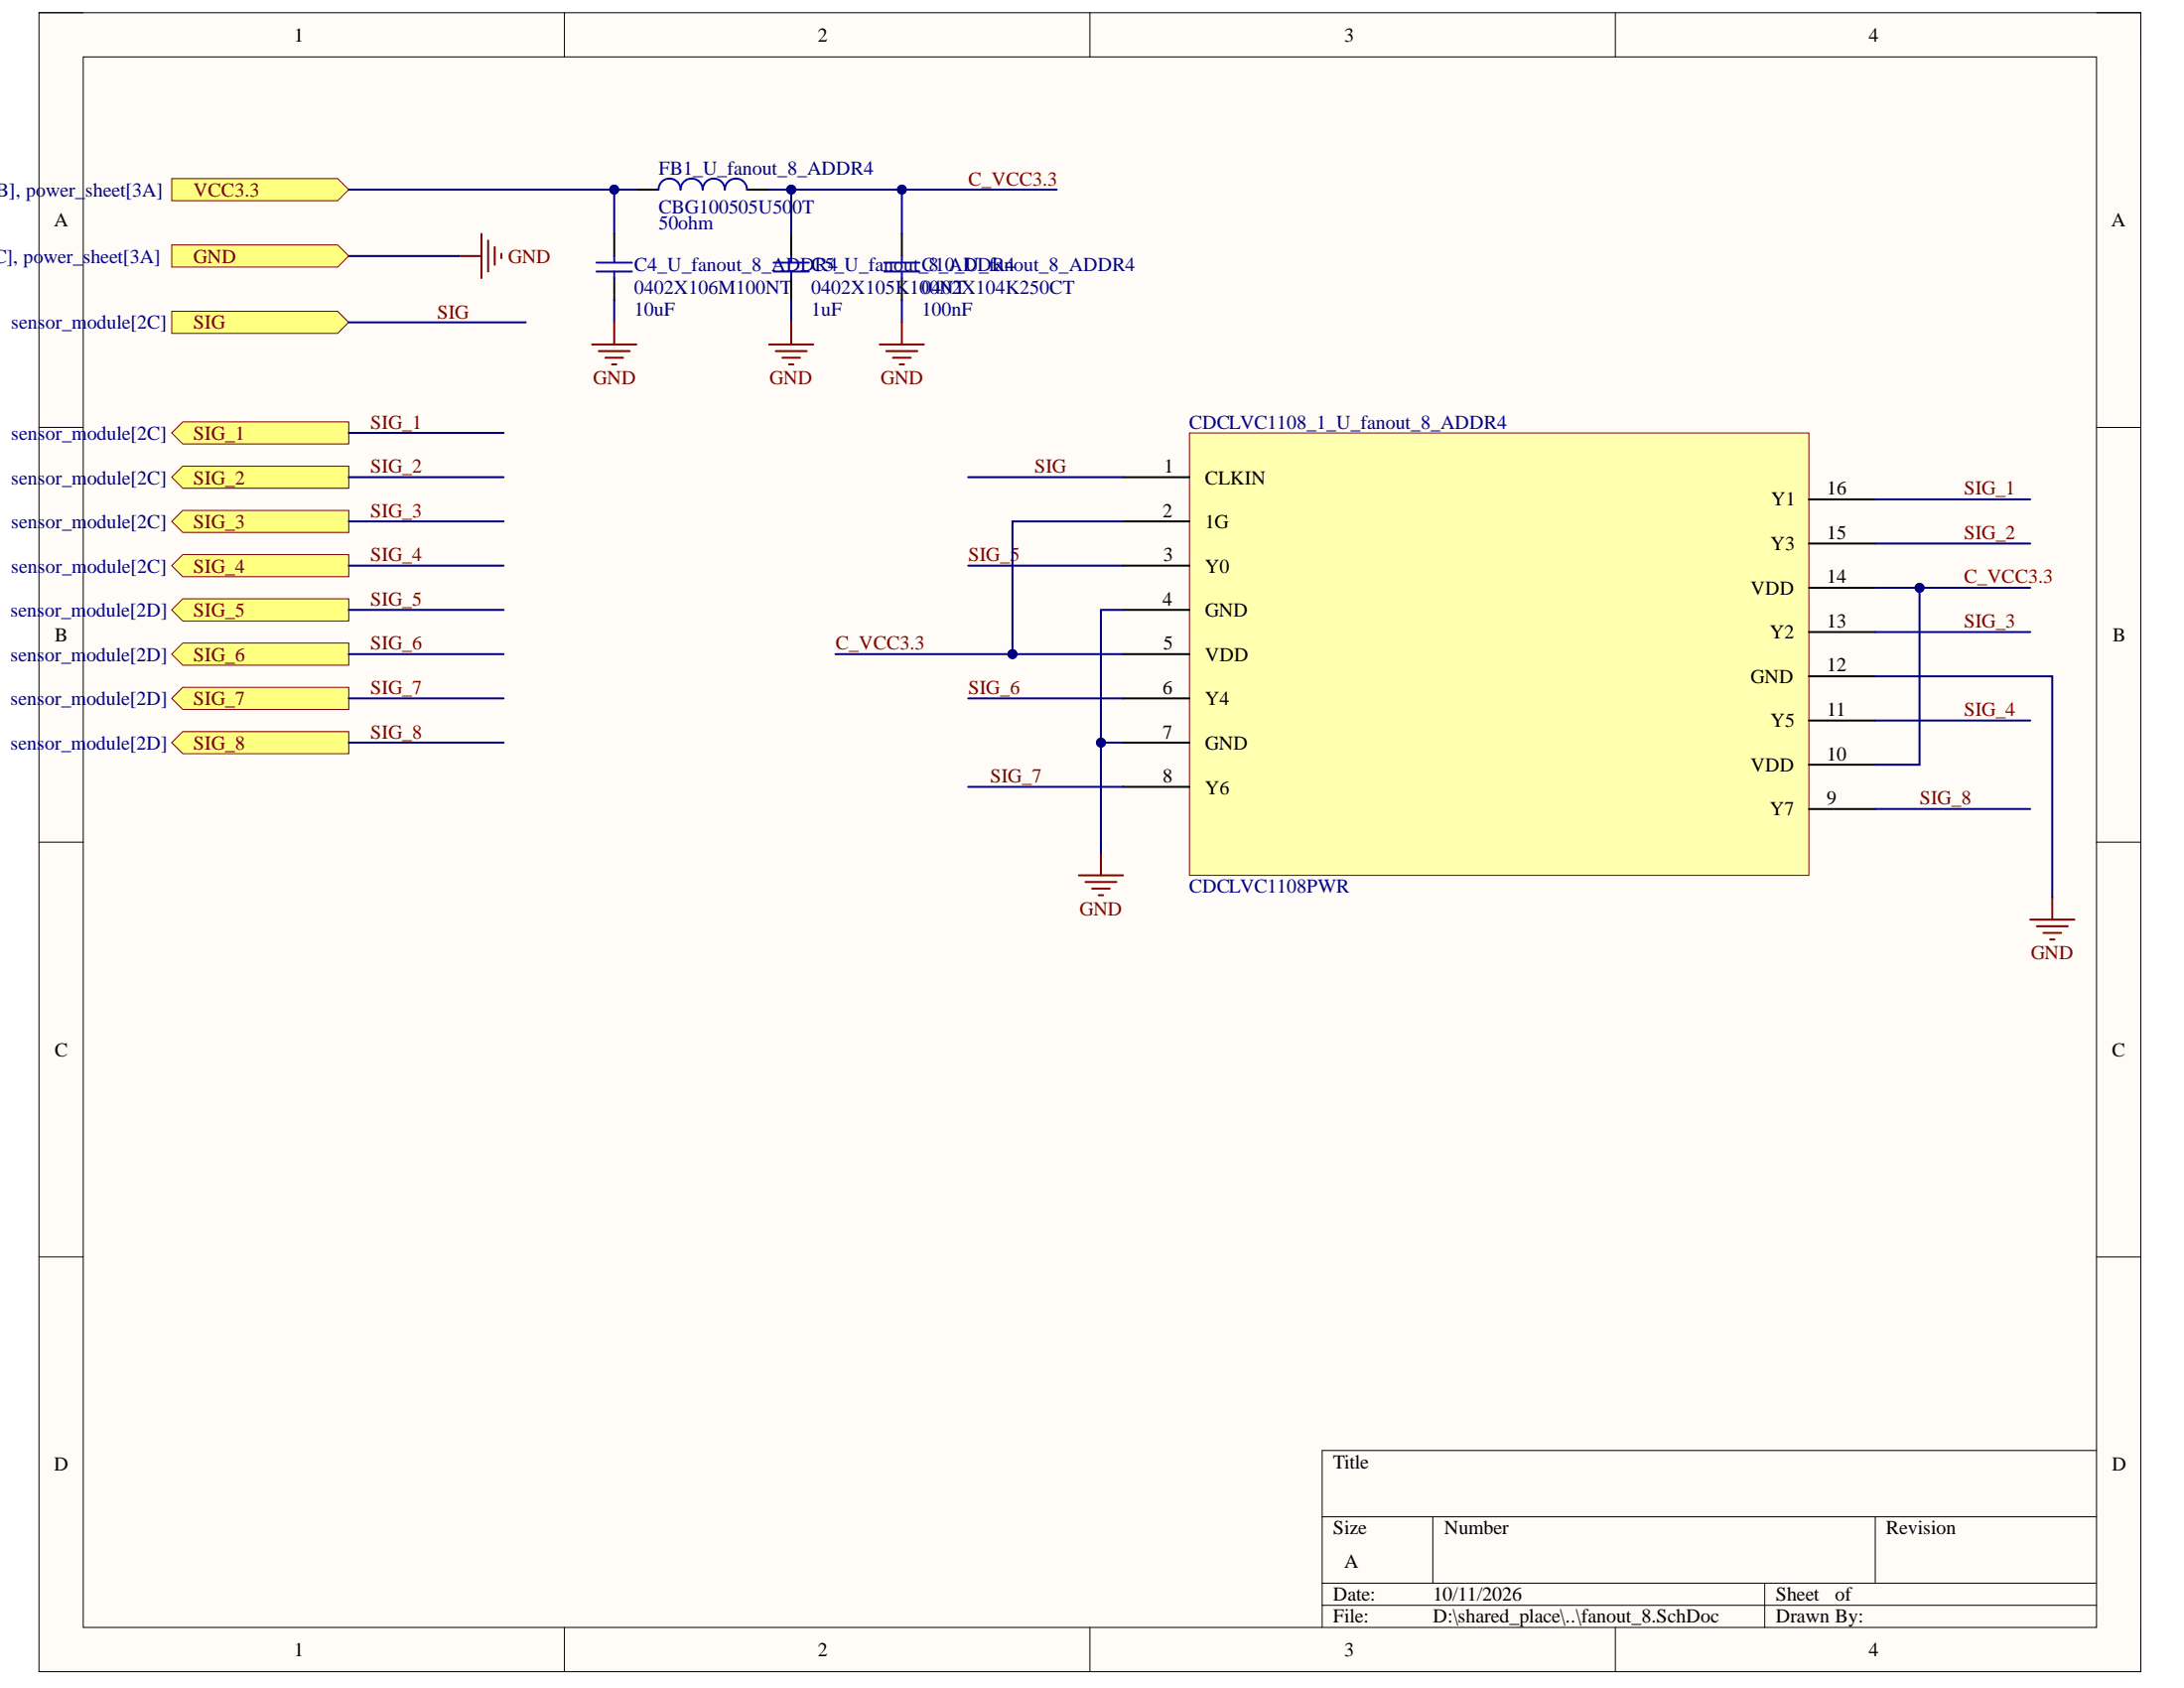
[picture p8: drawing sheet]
<svg xmlns="http://www.w3.org/2000/svg" width="279mm" height="216mm" viewBox="0 0 279 216" stroke-linecap="round" stroke-linejoin="round" font-family="sans-serif">
<path d="M5 1.6h268.9v212.2h-268.9z" fill-rule="evenodd" fill="#fffcf8"/>
<path d="M5 1.6h268.9v212.2h-268.9z" fill="none" stroke="#000" stroke-width=".13"/>
<path d="M10.6 7.3h257.6v200.9h-257.6z" fill-rule="evenodd" fill="#fffcf8"/>
<g fill="none" stroke="#000" stroke-width=".13">
<path d="M5 1.6h5.6M10.6 7.3h257.6v200.9h-257.6zM72.2 1.6v5.7M139.4 1.6v5.7M206.7 1.6v5.7M268.2 1.6h5.7v5.7M5 54.7h5.6M268.2 54.7h5.7M5 107.7h5.6M268.2 107.7h5.7M5 160.8h5.6M268.2 160.8h5.7"/>
<path d="M169.1 194h99.1M183.3 194v8.5M239.9 194v8.5M268.2 185.5h-99.1v22.7M72.2 208.2v5.6M139.4 208.2v5.6M169.1 202.5h99.1M169.1 205.3h99.1M206.7 208.2v5.6M225.8 202.5v5.7M273.9 208.2v5.6"/>
</g>
<path d="M152.2 55.4h79.2v56.6h-79.2z" fill-rule="evenodd" fill="#ffffb0"/>
<path d="M152.2 55.4h79.2v56.6h-79.2z" fill="none" stroke="#800000" stroke-width=".13"/>
<g fill="none" stroke="#000" stroke-width=".25">
<path d="M143.7 61h8.5M143.7 66.7h8.5M143.7 72.4h8.5M143.7 78h8.5M231.4 75.2h8.5M231.4 69.5h8.5M231.4 63.9h8.5M143.7 83.7h8.5M143.7 89.3h8.5M143.7 95h8.5M231.4 97.8h8.5M231.4 92.2h8.5"/>
<path d="M231.4 86.5h8.5M231.4 80.8h8.5M143.7 100.6h8.5M231.4 103.5h8.5"/>
</g>
<path d="M22 22.8h21.2l1.4 1.5-1.4 1.4h-21.2z" fill-rule="evenodd" fill="#ffff80"/>
<path d="M22 22.8h21.2l1.4 1.5-1.4 1.4h-21.2z" fill="none" stroke="#800000" stroke-width=".13"/>
<path d="M22 31.3h21.2l1.4 1.4-1.4 1.5h-21.2z" fill-rule="evenodd" fill="#ffff80"/>
<path d="M22 31.3h21.2l1.4 1.4-1.4 1.5h-21.2z" fill="none" stroke="#800000" stroke-width=".13"/>
<path d="M22 39.8h21.2l1.4 1.4-1.4 1.4h-21.2z" fill-rule="evenodd" fill="#ffff80"/>
<path d="M22 39.8h21.2l1.4 1.4-1.4 1.4h-21.2z" fill="none" stroke="#800000" stroke-width=".13"/>
<path d="M22 55.4l1.4-1.4h21.2v2.8h-21.2z" fill-rule="evenodd" fill="#ffff80"/>
<path d="M22 55.4l1.4-1.4h21.2v2.8h-21.2z" fill="none" stroke="#800000" stroke-width=".13"/>
<path d="M22 61l1.4-1.4h21.2v2.9h-21.2z" fill-rule="evenodd" fill="#ffff80"/>
<path d="M22 61l1.4-1.4h21.2v2.9h-21.2z" fill="none" stroke="#800000" stroke-width=".13"/>
<path d="M22 66.7l1.4-1.4h21.2v2.8h-21.2z" fill-rule="evenodd" fill="#ffff80"/>
<path d="M22 66.7l1.4-1.4h21.2v2.8h-21.2z" fill="none" stroke="#800000" stroke-width=".13"/>
<path d="M22 72.4l1.4-1.5h21.2v2.9h-21.2z" fill-rule="evenodd" fill="#ffff80"/>
<path d="M22 72.4l1.4-1.5h21.2v2.9h-21.2z" fill="none" stroke="#800000" stroke-width=".13"/>
<path d="M22 78l1.4-1.4h21.2v2.8h-21.2z" fill-rule="evenodd" fill="#ffff80"/>
<path d="M22 78l1.4-1.4h21.2v2.8h-21.2z" fill="none" stroke="#800000" stroke-width=".13"/>
<path d="M22 83.7l1.4-1.4h21.2v2.8h-21.2z" fill-rule="evenodd" fill="#ffff80"/>
<path d="M22 83.7l1.4-1.4h21.2v2.8h-21.2z" fill="none" stroke="#800000" stroke-width=".13"/>
<path d="M22 89.3l1.4-1.4h21.2v2.8h-21.2z" fill-rule="evenodd" fill="#ffff80"/>
<path d="M22 89.3l1.4-1.4h21.2v2.8h-21.2z" fill="none" stroke="#800000" stroke-width=".13"/>
<path d="M22 95l1.4-1.4h21.2v2.8h-21.2z" fill-rule="evenodd" fill="#ffff80"/>
<path d="M22 95l1.4-1.4h21.2v2.8h-21.2z" fill="none" stroke="#800000" stroke-width=".13"/>
<g fill="none" stroke="#800000" stroke-width=".25">
<path d="M58.8 32.7h2.8M61.6 29.9v5.7M62.4 30.8v3.9M63.3 31.6v2.3M64.1 32.5v.5M138 112h5.7M138.9 112.8h3.9M139.7 113.7h2.3M140.6 114.5h.5M140.8 109.1v2.9M259.7 117.6h5.7M260.6 118.5h3.9"/>
<path d="M261.4 119.3h2.3M262.5 114.8v2.8M262.3 120.2h.5"/>
</g>
<g fill="none" stroke="#000080" stroke-width=".25">
<path d="M44.6 32.7h14.2M44.6 41.2h22.7M44.6 55.4h19.8M44.6 61h19.8M44.6 66.7h19.8M44.6 72.4h19.8M44.6 78h19.8M123.9 61h19.8M123.9 72.4h19.8M239.9 63.9h19.8M239.9 69.5h19.8M44.6 83.7h19.8"/>
<path d="M44.6 89.3h19.8M44.6 95h19.8M123.9 89.3h19.8M143.7 95h-2.9v14.1M239.9 80.8h19.8M239.9 92.2h19.8M123.9 100.6h19.8M239.9 103.5h19.8"/>
</g>
<circle cx="140.8" cy="95" r=".57" fill="#000080"/>
<circle cx="140.8" cy="95" r=".57" fill="none" stroke="#000080" stroke-width=".13"/>
<path d="M143.7 78h-2.9v17" fill="none" stroke="#000080" stroke-width=".25"/>
<circle cx="140.8" cy="95" r=".57" fill="#000080"/>
<circle cx="140.8" cy="95" r=".57" fill="none" stroke="#000080" stroke-width=".13"/>
<path d="M44.6 24.3h36.8M239.9 86.5h22.6v28.3" fill="none" stroke="#000080" stroke-width=".25"/>
<path d="M81.4 24.3h2.8M95.6 24.3h2.8" fill="none" stroke="#000" stroke-width=".25"/>
<path d="M84.2 24.3a1.41 1.41 0 0 1 1.5-1.5 1.41 1.41 0 0 1 1.4 1.5 1.42 1.42 0 0 1 1.4-1.5 1.42 1.42 0 0 1 1.4 1.5 1.42 1.42 0 0 1 1.4-1.5 1.42 1.42 0 0 1 1.4 1.5 1.42 1.42 0 0 1 1.4-1.5 1.42 1.42 0 0 1 1.5 1.5" fill="none" stroke="#00f" stroke-width=".25"/>
<circle cx="78.6" cy="24.3" r=".57" fill="#000080"/>
<circle cx="78.6" cy="24.3" r=".57" fill="none" stroke="#000080" stroke-width=".13"/>
<path d="M78.6 29.9v2.8M78.6 35.6v2.8M101.2 29.9v2.8M101.2 35.6v2.8M115.4 29.9v2.8M115.4 35.6v2.8" fill="none" stroke="#000" stroke-width=".25"/>
<path d="M76.3 33.6h4.5M76.3 34.7h4.5M78.6 32.7v.9M78.6 34.7v.9M99 33.6h4.5M99 34.7h4.5M101.2 32.7v.9M101.2 34.7v.9M113.1 33.6h4.5M113.1 34.7h4.5M115.4 32.7v.9M115.4 34.7v.9" fill="none" stroke="#00f" stroke-width=".25"/>
<path d="M78.6 24.3v5.6" fill="none" stroke="#000080" stroke-width=".25"/>
<circle cx="78.6" cy="24.3" r=".57" fill="#000080"/>
<circle cx="78.6" cy="24.3" r=".57" fill="none" stroke="#000080" stroke-width=".13"/>
<path d="M98.4 24.3h2.8v5.6" fill="none" stroke="#000080" stroke-width=".25"/>
<circle cx="101.2" cy="24.3" r=".57" fill="#000080"/>
<circle cx="101.2" cy="24.3" r=".57" fill="none" stroke="#000080" stroke-width=".13"/>
<path d="M101.2 24.3h14.2v5.6" fill="none" stroke="#000080" stroke-width=".25"/>
<circle cx="101.2" cy="24.3" r=".57" fill="#000080"/>
<circle cx="101.2" cy="24.3" r=".57" fill="none" stroke="#000080" stroke-width=".13"/>
<circle cx="115.4" cy="24.3" r=".57" fill="#000080"/>
<circle cx="115.4" cy="24.3" r=".57" fill="none" stroke="#000080" stroke-width=".13"/>
<path d="M78.6 38.4v2.8M101.2 38.4v2.8M115.4 38.4v2.8M115.4 24.3h19.8" fill="none" stroke="#000080" stroke-width=".25"/>
<g fill="none" stroke="#800000" stroke-width=".25">
<path d="M75.7 44.1h5.7M76.6 44.9h4M77.4 45.8h2.3M78.3 46.6h.6M78.6 41.2v2.9M98.4 44.1h5.6M99.2 44.9h4M100.1 45.8h2.3M100.9 46.6h.6M101.2 41.2v2.9M112.5 44.1h5.7M113.4 44.9h4"/>
<path d="M114.2 45.8h2.3M115.1 46.6h.6M115.4 41.2v2.9"/>
</g>
<circle cx="115.4" cy="24.3" r=".57" fill="#000080"/>
<circle cx="115.4" cy="24.3" r=".57" fill="none" stroke="#000080" stroke-width=".13"/>
<path d="M143.7 66.7h-14.2v17h14.2" fill="none" stroke="#000080" stroke-width=".25"/>
<circle cx="129.5" cy="83.7" r=".57" fill="#000080"/>
<circle cx="129.5" cy="83.7" r=".57" fill="none" stroke="#000080" stroke-width=".13"/>
<path d="M106.9 83.7h22.6" fill="none" stroke="#000080" stroke-width=".25"/>
<circle cx="129.5" cy="83.7" r=".57" fill="#000080"/>
<circle cx="129.5" cy="83.7" r=".57" fill="none" stroke="#000080" stroke-width=".13"/>
<path d="M239.9 75.2h5.7v22.6h-5.7" fill="none" stroke="#000080" stroke-width=".25"/>
<circle cx="245.6" cy="75.2" r=".57" fill="#000080"/>
<circle cx="245.6" cy="75.2" r=".57" fill="none" stroke="#000080" stroke-width=".13"/>
<path d="M245.6 75.2h14.1" fill="none" stroke="#000080" stroke-width=".25"/>
<circle cx="245.6" cy="75.2" r=".57" fill="#000080"/>
<circle cx="245.6" cy="75.2" r=".57" fill="none" stroke="#000080" stroke-width=".13"/>
<g font-size="2.5">
<text x="37.6" y="5.3">1</text>
<text x="104.6" y="5.3">2</text>
<text x="172" y="5.3">3</text>
<text x="239.1" y="5.3">4</text>
<text x="6.9" y="29">A</text>
<text x="270.1" y="29">A</text>
<text x="148.9" y="60.5">1</text>
<text x="154.2" y="61.9">CLKIN</text>
<text x="226.6" y="64.7">Y1</text>
<text x="233.7" y="63.3">16</text>
<text x="148.7" y="66.1">2</text>
<text x="148.8" y="71.8">3</text>
<text x="154.2" y="67.6">1G</text>
<text x="226.5" y="70.4">Y3</text>
<text x="233.7" y="68.9">15</text>
<text x="148.7" y="77.5">4</text>
<text x="154.2" y="73.2">Y0</text>
<text x="224" y="76">VDD</text>
<text x="233.7" y="74.6">14</text>
<text x="7" y="82">B</text>
<text x="148.8" y="83.1">5</text>
<text x="154.2" y="78.9">GND</text>
<text x="226.4" y="81.7">Y2</text>
<text x="233.7" y="80.2">13</text>
<text x="270.3" y="82">B</text>
<text x="148.7" y="88.8">6</text>
<text x="154.2" y="84.6">VDD</text>
<text x="224" y="87.3">GND</text>
<text x="233.7" y="85.9">12</text>
<text x="148.7" y="94.4">7</text>
<text x="154.2" y="90.2">Y4</text>
<text x="154.2" y="95.9">GND</text>
<text x="226.5" y="93">Y5</text>
<text x="233.7" y="91.6">11</text>
<text x="148.7" y="100.1">8</text>
<text x="154.2" y="101.5">Y6</text>
<text x="224" y="98.7">VDD</text>
<text x="233.7" y="97.2">10</text>
<text x="226.4" y="104.3">Y7</text>
<text x="233.7" y="102.9">9</text>
<text x="7" y="135.1">C</text>
<text x="270.2" y="135.1">C</text>
<text x="6.9" y="188.1">D</text>
<text x="170.6" y="187.8">Title</text>
<text x="270.2" y="188.1">D</text>
<text x="170.6" y="196.2">Size</text>
<text x="184.8" y="196.2">Number</text>
<text x="241.3" y="196.2">Revision</text>
<text x="172" y="200.6">A</text>
<text x="170.6" y="204.8">Date:</text>
<text x="170.6" y="207.6">File:</text>
<text x="183.3" y="204.8">10/11/2026</text>
<text x="183.3" y="207.6">D:\shared_place\..\fanout_8.SchDoc</text>
<text x="227.2" y="204.8">Sheet</text>
<text x="227.2" y="207.6">Drawn By:</text>
<text x="234.8" y="204.8">of</text>
<text x="37.6" y="211.9">1</text>
<text x="104.6" y="211.9">2</text>
<text x="172" y="211.9">3</text>
<text x="239.1" y="211.9">4</text>
</g>
<g font-size="2.5" fill="#000080">
<text x="84.3" y="22.3">FB1_U_fanout_8_ADDR4</text>
<text x="-.6" y="25.1">B], power_sheet[3A]</text>
<text x="84.3" y="29.4">50ohm</text>
<text x="84.3" y="27.4">CBG100505U500T</text>
<text x="-.8" y="33.6">C], power_sheet[3A]</text>
<text x="81.1" y="34.7">C4_U_fanout_8_ADDC5_U_fanout_8_ADDR4</text>
<text x="104.3" y="34.7">R4</text>
<text x="117.9" y="34.7">C10_U_fanout_8_ADDR4</text>
<text x="81.1" y="40.4">10uF</text>
<text x="81.1" y="37.6">0402X106M100NT</text>
<text x="103.8" y="40.4">1uF</text>
<text x="103.8" y="37.6">0402X105K100NT</text>
<text x="117.9" y="40.4">100nF</text>
<text x="117.9" y="37.6">0402X104K250CT</text>
<text x="1.4" y="42.1">sensor_m</text>
<text x="11.1" y="42.1">odule[2C]</text>
<text x="1.4" y="56.3">sensor_m</text>
<text x="11.1" y="56.3">odule[2C]</text>
<text x="152.1" y="54.8">CDCLVC1108_1_U_fanout_8_ADDR4</text>
<text x="1.4" y="61.9">sensor_m</text>
<text x="11.1" y="61.9">odule[2C]</text>
<text x="1.4" y="67.6">sensor_m</text>
<text x="11.1" y="67.6">odule[2C]</text>
<text x="1.4" y="73.2">sensor_m</text>
<text x="11.1" y="73.2">odule[2C]</text>
<text x="1.4" y="78.9">sens</text>
<text x="5.7" y="78.9">or_m</text>
<text x="11.1" y="78.9">odule[2D]</text>
<text x="1.4" y="84.6">sens</text>
<text x="5.7" y="84.6">or_m</text>
<text x="11.1" y="84.6">odule[2D]</text>
<text x="1.4" y="90.2">sens</text>
<text x="1.4" y="95.9">sens</text>
<text x="5.7" y="90.2">or_m</text>
<text x="5.7" y="95.9">or_m</text>
<text x="11.1" y="90.2">odule[2D]</text>
<text x="11.1" y="95.9">odule[2D]</text>
<text x="152.1" y="114.2">CDCLVC1108PWR</text>
</g>
<g font-size="2.5" fill="#800000">
<text x="123.9" y="23.7">C_VCC3.3</text>
<text x="24.8" y="25.1">VCC3.3</text>
<text x="24.8" y="33.6">GND</text>
<text x="65" y="33.6">GND</text>
<text x="55.9" y="40.7">SIG</text>
<text x="24.8" y="42.1">SIG</text>
<text x="75.9" y="49.2">GND</text>
<text x="98.5" y="49.2">GND</text>
<text x="112.7" y="49.2">GND</text>
<text x="24.8" y="56.3">SIG_1</text>
<text x="47.4" y="54.8">SIG_1</text>
<text x="24.8" y="61.9">SIG_2</text>
<text x="47.4" y="60.5">SIG_2</text>
<text x="132.4" y="60.5">SIG</text>
<text x="251.3" y="63.3">SIG_1</text>
<text x="24.8" y="67.6">SIG_3</text>
<text x="47.4" y="66.1">SIG_3</text>
<text x="47.4" y="71.8">SIG_4</text>
<text x="123.9" y="71.8">SIG_5</text>
<text x="251.3" y="68.9">SIG_2</text>
<text x="24.8" y="73.2">SIG_4</text>
<text x="47.4" y="77.5">SIG_5</text>
<text x="251.3" y="74.6">C_VCC3.3</text>
<text x="24.8" y="78.9">SIG_5</text>
<text x="47.4" y="83.1">SIG_6</text>
<text x="106.9" y="83.1">C_VCC3.3</text>
<text x="251.3" y="80.2">SIG_3</text>
<text x="24.8" y="84.6">SIG_6</text>
<text x="47.4" y="88.8">SIG_7</text>
<text x="123.9" y="88.8">SIG_6</text>
<text x="24.8" y="90.2">SIG_7</text>
<text x="24.8" y="95.9">SIG_8</text>
<text x="47.4" y="94.4">SIG_8</text>
<text x="251.3" y="91.6">SIG_4</text>
<text x="126.7" y="100.1">SIG_7</text>
<text x="245.6" y="102.9">SIG_8</text>
<text x="138.1" y="117.1">GND</text>
<text x="259.8" y="122.7">GND</text>
</g>
</svg>
